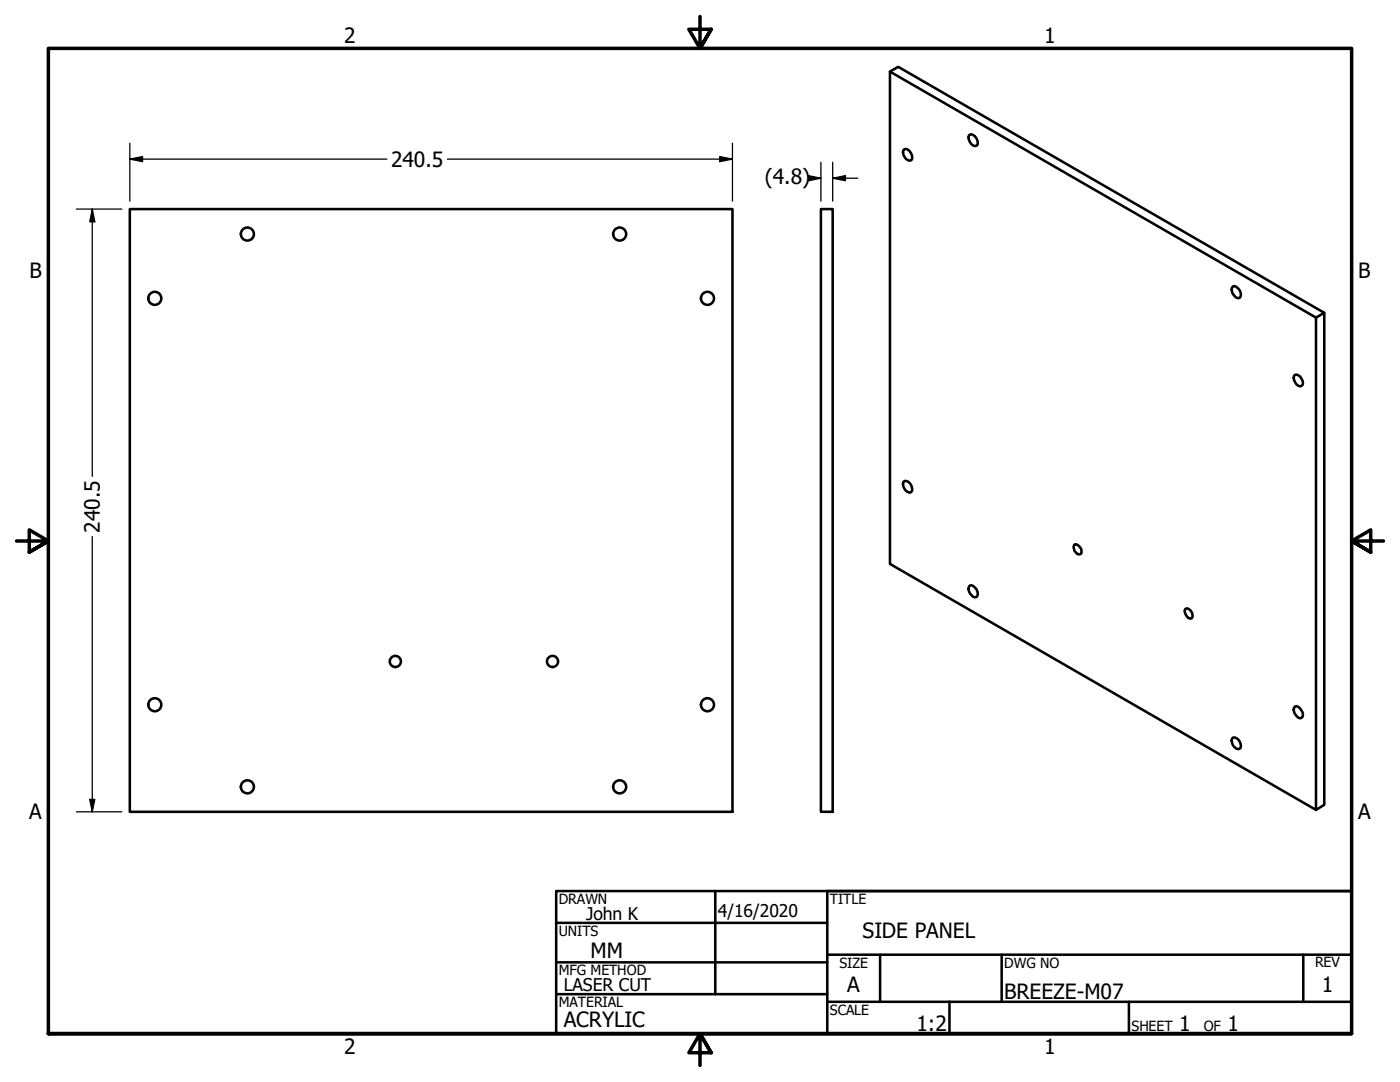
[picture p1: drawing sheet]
<svg xmlns="http://www.w3.org/2000/svg" width="279mm" height="216mm" viewBox="0 0 279 216" stroke-linecap="round" stroke-linejoin="round" font-family="sans-serif">
<!-- layer: Visible (ANSI) -->
<g fill="none" stroke="#000" stroke-width=".51">
<path d="M177.6 14.3l85 49.1v98.2l-85-49.1zM177.6 14.3l1.7-1 85 49.1-1.7 1M180.5 29.8a1.49 1.49 0 0 1 1.3 2.2 1.49 1.49 0 0 1-1.3-2.2zM193.4 27.1l.1-.2a1.49 1.49 0 0 1 1.4 2.2 1.53 1.53 0 0 1-1.5-2zM25.9 41.7h120.3v120.3h-120.3zM163.8 41.7h2.4v120.3h-2.4zM246.1 57.2a1.52 1.52 0 0 1 1.3 2.2 1.52 1.52 0 0 1-1.3-2.2zM258.3 75l.1-.2a1.51 1.51 0 0 1 1.6 2l-.3 .2a1.53 1.53 0 0 1-1.4-2zM264.3 62.4v98.2l-1.7 1M180.3 96.2a1.13 1.13 0 0 1 1.7 1l.1 .5-.3 .5a1.53 1.53 0 0 1-1.5-2zM193.5 116.8a1.52 1.52 0 0 1 1.4 2.3 1.52 1.52 0 0 1-1.4-2.3zM214.6 108.6a1.56 1.56 0 0 1 1.2 1.8l-.2 .2a1.21 1.21 0 0 1-1.2-.7 1.21 1.21 0 0 1 .2-1.3z"/>
<path d="M236.5 121.5l.2-.1a1.34 1.34 0 0 1 1.1 2 1.34 1.34 0 0 1-1.3-1.9zM246.1 147.2a1.49 1.49 0 0 1 1.3 2.2 1.46 1.46 0 0 1-1.3-2.2zM258.4 141a1.6 1.6 0 0 1 1.6 2l-.3 .3a1.52 1.52 0 0 1-1.3-2.3z"/>
<circle cx="30.9" cy="59.5" r="1.3"/>
<circle cx="49.4" cy="46.7" r="1.3"/>
<circle cx="123.7" cy="46.7" r="1.3"/>
<circle cx="141.2" cy="59.5" r="1.3"/>
<circle cx="78.9" cy="132" r="1.11"/>
<circle cx="110.3" cy="132" r="1.11"/>
<circle cx="30.9" cy="140.6" r="1.3"/>
<circle cx="49.4" cy="157" r="1.3"/>
<circle cx="123.7" cy="157" r="1.3"/>
<circle cx="141.2" cy="140.6" r="1.3"/>
</g>
<!-- layer: Border (ANSI) -->
<path d="M139.7 3.3v6.4l-2.2-3.9h4.4l-2.2 3.9 2.2-3.9M3.3 107.9h6.4l-3.9-2.2v4.5l3.9-2.3-3.9 2.3M276.1 107.9h-6.4l3.9-2.2v4.5l-3.9-2.3 3.9 2.3M9.7 206.2v-196.5h260v196.5h-260h260M141.9 210.1l-2.2-3.9 2.2 3.9h-4.4l2.2-3.9v6.4" fill="none" stroke="#000" stroke-width=".7"/>
<!-- layer: Title (ANSI) -->
<g fill="none" stroke="#000" stroke-width=".51">
<path d="M111 177.8h158.7v28.4h-158.7zM142.7 177.8v20.6M269.7 177.8h-104.6v28.4M111 184.1h54.1M111 192h54.1M111 198.4h54.1M165.1 190.5h104.6M165.1 199.9h104.6M175.6 190.5v9.4M189.5 199.9v6.3M199.9 190.5v9.4M225.3 199.9v6.3"/>
<path d="M260.1 190.5v9.4"/>
</g>
<!-- layer: Dimension (ANSI) -->
<g fill="none" stroke="#000" stroke-width=".25">
<path d="M25.9 31.8l2.5-.6v1.1zM25.9 31.8h51.3M25.9 28.6v11.5M89.3 31.8h56.9M143.6 31.2l2.6 .6-2.6 .5zM146.2 28.6v11.5M161.4 35.1l2.4 .5-2.4 .5zM161.4 35.6h2.4M163.8 32.4v7.7M166.2 35.6l2.5-.5v1zM166.2 35.6h5M166.2 32.4v7.7"/>
<path d="M15.2 41.7h9.1M18.4 41.7l.5 2.6h-1zM18.4 41.7v53.4M18.4 107.1v54.9M17.9 159.5h1l-.5 2.5zM15.2 162h9.1"/>
</g>
<g fill="#000">
<path d="M25.9 31.8l2.5-.6v1.1z" fill-rule="evenodd"/>
<path d="M143.6 31.2l2.6 .6-2.6 .5z" fill-rule="evenodd"/>
<path d="M161.4 35.1l2.4 .5-2.4 .5z" fill-rule="evenodd"/>
<path d="M166.2 35.6l2.5-.5v1z" fill-rule="evenodd"/>
<path d="M18.4 41.7l.5 2.6h-1z" fill-rule="evenodd"/>
<path d="M17.9 159.5h1l-.5 2.5z" fill-rule="evenodd"/>
</g>
<g font-size="4.2">
<text x="68.7" y="8.6">2</text>
<text x="208.4" y="8.6">1</text>
<text x="78" y="33.3">240.5</text>
<text x="152.7" y="36.8">(4.8)</text>
<text x="5.9" y="55.5">B</text>
<text x="271.1" y="55.5">B</text>
<text x="19.9" y="106.3" transform="rotate(-90 19.9 106.3)">240.5</text>
<text x="5.8" y="163.4">A</text>
<text x="271" y="163.4">A</text>
<text x="117.9" y="191.1">MM</text>
<text x="172.1" y="187.2">SIDE PANEL</text>
<text x="169.1" y="198">A</text>
<text x="263.8" y="198">1</text>
<text x="200.4" y="199.3">BREEZE-M07</text>
<text x="112.5" y="204.9">ACRYLIC</text>
<text x="182.9" y="205.7">1:2</text>
<text x="235.3" y="205.7">1</text>
<text x="245" y="205.7">1</text>
<text x="68.7" y="210.3">2</text>
<text x="208.4" y="210.3">1</text>
</g>
<g font-size="3.5">
<text x="117" y="183.6">John K</text>
<text x="143.3" y="183.1">4/16/2020</text>
<text x="112.5" y="197.7">LASER CUT</text>
</g>
<g font-size="2.8">
<text x="111.5" y="180.3">DRAWN</text>
<text x="165.6" y="180.3">TITLE</text>
<text x="111.5" y="186.8">UNITS</text>
<text x="111.5" y="194.6">MFG METHOD</text>
<text x="167.5" y="193.1">SIZE</text>
<text x="200.4" y="193.1">DWG NO</text>
<text x="262.4" y="193">REV</text>
<text x="111.5" y="200.9">MATERIAL</text>
<text x="165.6" y="202.5">SCALE</text>
<text x="225.8" y="205.7">SHEET</text>
<text x="240.2" y="205.7">OF</text>
</g>
</svg>
